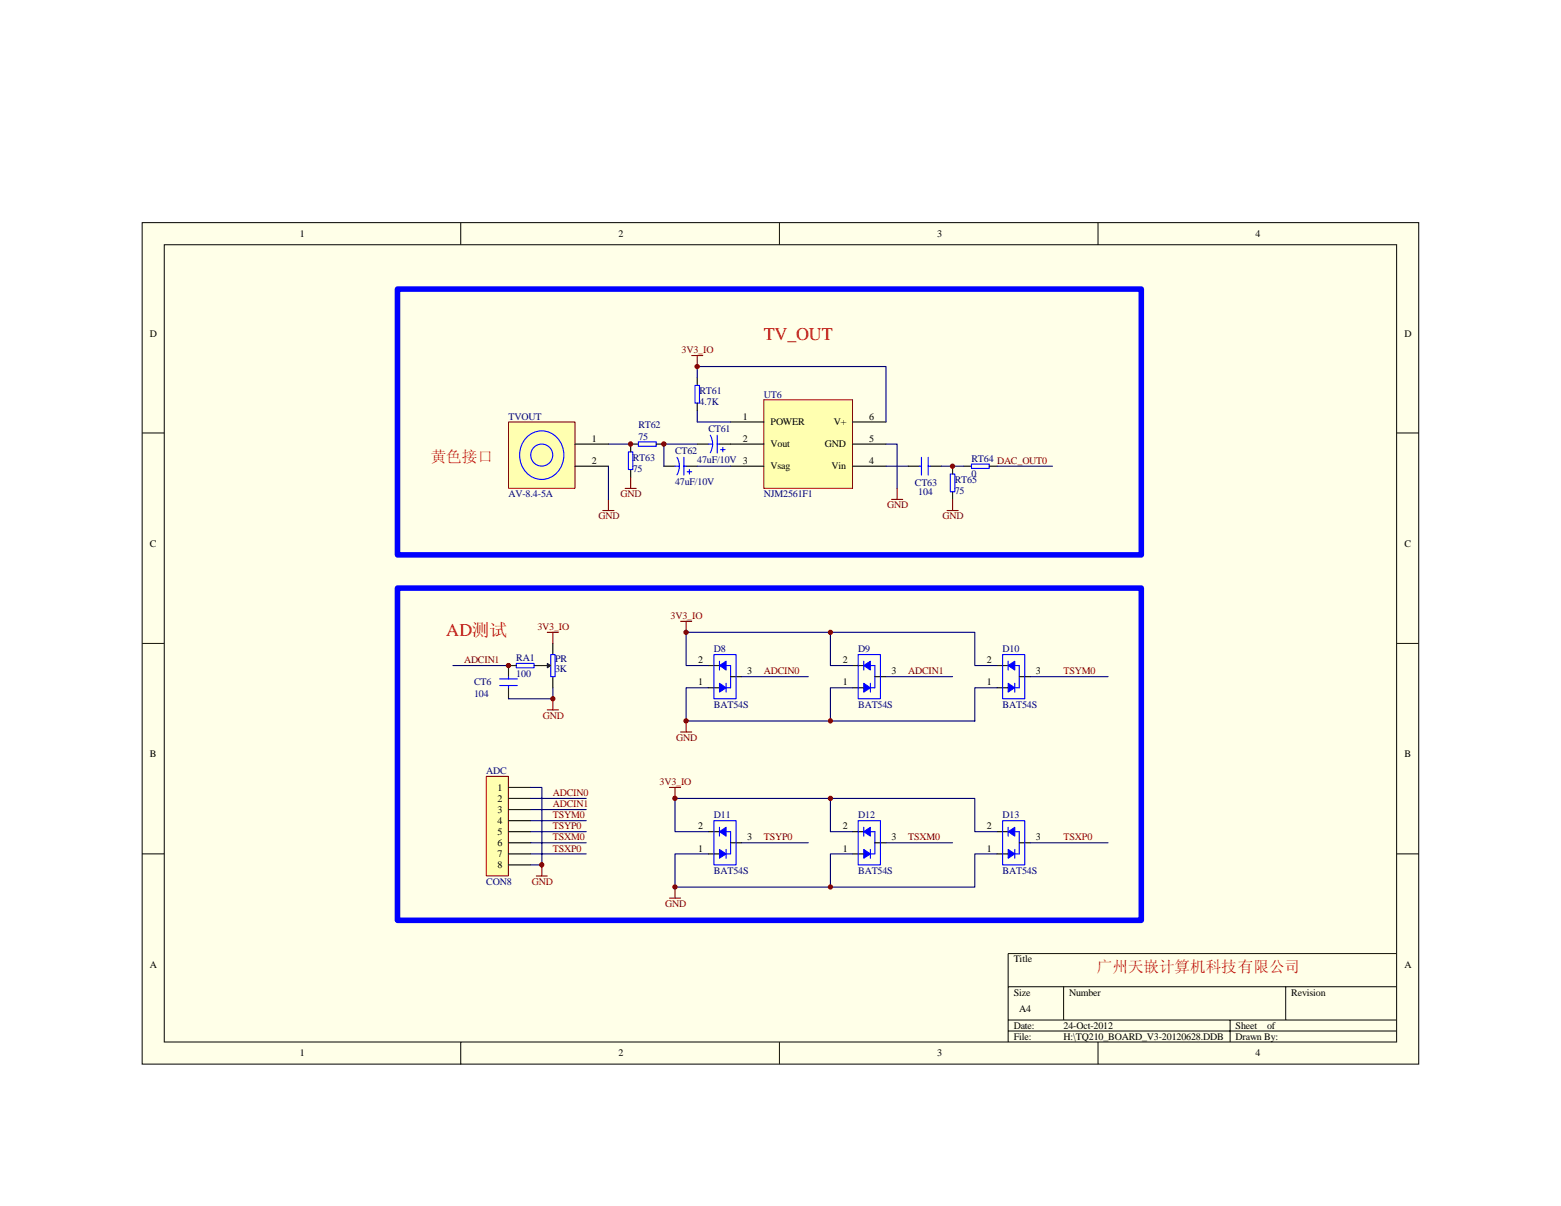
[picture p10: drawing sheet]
<svg xmlns="http://www.w3.org/2000/svg" width="279mm" height="216mm" viewBox="0 0 279 216" stroke-linecap="round" stroke-linejoin="round" font-family="sans-serif">
<path d="M25.4 39.9h228.5v150.6h-228.5z" fill="#ffffe8"/>
<g fill="none" stroke="#000" stroke-width=".18">
<path d="M25.4 39.9h228.5v150.6h-228.5zM82.5 39.9v3.9M139.5 39.9v3.9M196.5 39.9v3.9M29.4 43.8h220.6v142.7h-220.6zM25.4 77.5h4M250 77.5h4M25.4 115.2h4M250 115.2h4M25.4 152.9h4M250 152.9h4M180.4 176.7h69.6"/>
<path d="M190.4 176.7v5.9M230.1 176.7v5.9M250 170.7h-69.6v15.9M82.5 186.6v3.9M139.5 186.6v3.9M180.4 182.6h69.6M180.4 184.6h69.6M196.5 186.6v3.9M220.2 182.6v4"/>
</g>
<path d="M136.7 71.6h15.9v15.8h-15.9z" fill="#ffffb0"/>
<path d="M136.7 71.6h15.9v15.8h-15.9z" fill="none" stroke="#800000" stroke-width=".18"/>
<g fill="none" stroke="#000" stroke-width=".2">
<path d="M114.3 79.5h-1.4v1.4M117.5 79.5h1.3M124.8 79.5h2M124.8 67.6v1.4M124.8 72.2v1.4M128.8 79.5h7.9M130.8 75.5h5.9M152.6 75.5h6M152.6 79.5h6M112.9 84.1v1.3M118.8 83.5h2M122.8 83.5h2"/>
<path d="M130.8 83.5h5.9M152.6 83.5h6M162.6 83.5h1.9M166.5 83.5h2M170.5 83.5v1.4M170.5 88v1.4M172.5 83.5h1.4M177.1 83.5h1.4"/>
</g>
<g fill="none" stroke="#00f" stroke-width=".2">
<path d="M114.3 79.1h3.2v.8h-3.2zM124.4 69h.8v3.2h-.8zM126.8 79.5h.8M127.1 77.9a3.1 3.1 0 0 1 0 3.1M128.4 77.9v3.2M128.4 79.5h.4M112.5 80.9h.8v3.2h-.8zM120.8 83.5h.8M121.2 81.9a3.1 3.1 0 0 1 0 3.1M122.4 81.9v3.1M122.4 83.5h.4M123 84.5h.8"/>
<path d="M123.4 84.1v.8M129 80.5h.8M129.4 80.1v.8M164.5 83.5h.4M164.9 81.9v3.1M166.1 83.5h.4M166.1 81.9v3.1M170.1 84.9h.8v3.1h-.8zM173.9 83.1h3.2v.8h-3.2z"/>
</g>
<path d="M123.8 63.6h2M124.8 63.6v2M107.9 91.4h2M108.9 89.4v2M111.9 87.4h2M112.9 85.4v2M159.6 89.4h2M160.6 87.4v2M169.5 91.4h2M170.5 89.4v2" fill="none" stroke="#800000" stroke-width=".2"/>
<path d="M108.9 79.5h4M124.8 79.5h-6v4M124.8 67.6v-2h33.8v9.9M124.8 73.6v1.9h6M158.6 79.5h2v7.9M124.8 83.5h6M158.6 83.5h4M168.5 83.5h4M178.5 83.5h9.9" fill="none" stroke="#000080" stroke-width=".2"/>
<path d="M91 75.6h11.9v11.8h-11.9z" fill="#ffffb0"/>
<path d="M91 75.5h11.9v11.9h-11.9z" fill="none" stroke="#800000" stroke-width=".18"/>
<g fill="none" stroke="#00f" stroke-width=".2">
<path d="M94.4 78.2a3.9 3.9 0 0 1 4-.8 3.9 3.9 0 0 1 2.5 3.3 4.1 4.1 0 0 1-5.3 4.9 4.6 4.6 0 0 1-1.2-7.4zM98.6 117.2h.8v3.9h-.8z"/>
<circle cx="97" cy="81.5" r="1.97"/>
</g>
<path d="M102.9 79.5h6M102.9 83.5h6M97 119.1h1M99 115.2v2M99 121.1v2" fill="none" stroke="#000" stroke-width=".2"/>
<path d="M108.9 83.5v5.9" fill="none" stroke="#000080" stroke-width=".2"/>
<path d="M98 118.8l.6 .3-.6 .4z" fill="#183e00" stroke="#001b31" stroke-width=".18"/>
<path d="M92.4 119.1h-1.4v2M95.6 119.1h1.4M91 123.1v2" fill="none" stroke="#000" stroke-width=".2"/>
<path d="M92.4 118.8h3.2v.7h-3.2zM89.4 121.5h3.2M89.4 122.7h3.2M91 121.1v.4M91 122.7v.4" fill="none" stroke="#00f" stroke-width=".2"/>
<path d="M81.1 119.1h9.9M99 123.1v2h-8" fill="none" stroke="#000080" stroke-width=".2"/>
<path d="M98 113.2h1.9M99 113.2v2M98 127.1h1.9M99 125.1v2" fill="none" stroke="#800000" stroke-width=".2"/>
<path d="M87.1 139h3.9v17.8h-3.9z" fill="#ffffb0"/>
<path d="M87 139h4v17.8h-4z" fill="none" stroke="#800000" stroke-width=".18"/>
<g fill="none" stroke="#000" stroke-width=".2">
<path d="M126.8 119.1h2M152.6 119.1h2M178.5 119.1h1.9M126.8 123.1h2M130.8 121.1h1.9M152.6 123.1h2M156.6 121.1h2M178.5 123.1h1.9M182.4 121.1h2M91 141h4M91 142.9h4M91 144.9h4"/>
<path d="M91 146.9h4M91 148.9h4M91 150.9h4M91 152.9h4M91 154.8h4M126.8 148.9h2M126.8 152.9h2M130.8 150.9h1.9M152.6 148.9h2M152.6 152.9h2M156.6 150.9h2M178.5 148.9h1.9"/>
<path d="M178.5 152.9h1.9M182.4 150.9h2"/>
</g>
<g fill="none" stroke="#000080" stroke-width=".2">
<path d="M126.8 119.1h-4v-5.9h51.7v5.9h4M148.6 113.2v5.9h4M126.8 123.1h-4v6h51.7v-6h4M132.7 121.1h12M152.6 123.1h-4v6M158.6 121.1h11.9M184.4 121.1h13.9M95 141h2v13.8h-2M95 142.9h9.9M95 144.9h9.9M95 146.9h9.9M95 148.9h9.9"/>
<path d="M95 150.9h9.9M95 152.9h9.9M126.8 148.9h-6v-6h53.7v6h4M126.8 152.9h-6v5.9h53.7v-5.9h4M132.7 150.9h12M148.6 142.9v6h4M152.6 152.9h-4v5.9M158.6 150.9h11.9M184.4 150.9h13.9"/>
</g>
<path d="M121.8 111.2h2M122.8 111.2v2M121.8 131h2M122.8 129.1v1.9M96 156.8h2M97 154.8v2M119.8 141h2M120.8 141v1.9M120.8 158.8v2M119.8 160.8h2" fill="none" stroke="#800000" stroke-width=".2"/>
<g fill="#00f" stroke="#00f" stroke-width=".18">
<path d="M128.8 122.3l1.2 .8-1.2 .8z"/>
<path d="M128.8 119.1l1.2-.7v1.6z"/>
<path d="M154.6 122.3l1.2 .8-1.2 .8z"/>
<path d="M154.6 119.1l1.2-.7v1.6z"/>
<path d="M180.4 122.3l1.2 .8-1.2 .8z"/>
<path d="M180.4 119.1l1.2-.7v1.6z"/>
<path d="M128.8 152.1l1.2 .8-1.2 .7z"/>
<path d="M128.8 148.9l1.2-.8v1.6z"/>
<path d="M154.6 152.1l1.2 .8-1.2 .7z"/>
<path d="M154.6 148.9l1.2-.8v1.6z"/>
<path d="M180.4 152.1l1.2 .8-1.2 .7z"/>
<path d="M180.4 148.9l1.2-.8v1.6z"/>
</g>
<g fill="none" stroke="#00f" stroke-width=".2">
<path d="M127.8 117.2h3.9v7.9h-3.9zM128.8 119.1h2v4h-2M128.8 118.4v1.6M153.6 117.2h4v7.9h-4zM154.6 119.1h2v4h-2M154.6 118.4v1.6M179.5 117.2h3.9v7.9h-3.9zM180.4 119.1h2v4h-2M180.4 118.4v1.6M130 122.3v1.6M155.8 122.3v1.6M181.6 122.3v1.6"/>
<path d="M127.8 146.9h3.9v7.9h-3.9zM128.8 148.9h2v4h-2M128.8 148.1v1.6M130 152.1v1.5M153.6 146.9h4v7.9h-4zM154.6 148.9h2v4h-2M154.6 148.1v1.6M155.8 152.1v1.5M179.5 146.9h3.9v7.9h-3.9zM180.4 148.9h2v4h-2M180.4 148.1v1.6M181.6 152.1v1.5"/>
</g>
<g fill="#800000" stroke="#800000" stroke-width=".18">
<circle cx="99" cy="125.1" r=".38"/>
<circle cx="122.8" cy="129.1" r=".39"/>
<circle cx="148.6" cy="129.1" r=".38"/>
<circle cx="122.8" cy="113.2" r=".39"/>
<circle cx="148.6" cy="113.2" r=".38"/>
<circle cx="124.8" cy="65.6" r=".39"/>
<circle cx="118.8" cy="79.5" r=".39"/>
<circle cx="112.9" cy="79.5" r=".39"/>
<circle cx="170.5" cy="83.5" r=".39"/>
<circle cx="120.8" cy="142.9" r=".39"/>
<circle cx="148.6" cy="142.9" r=".39"/>
<circle cx="120.8" cy="158.8" r=".39"/>
<circle cx="148.6" cy="158.8" r=".38"/>
<circle cx="97" cy="154.8" r=".39"/>
<circle cx="91" cy="119.1" r=".39"/>
</g>
<path d="M71.1 51.8h133.2v47.5h-133.2zM71.1 105.3h133.2v59.5h-133.2z" fill="none" stroke="#00f" stroke-width=".99"/>
<g font-size="3.2" fill="#f00">
<text x="136.7" y="60.9">TV_OUT</text>
<text x="79.9" y="113.8">AD测试</text>
</g>
<g font-size="2.8" fill="#f00">
<text x="77.1" y="82.8">黄色接口</text>
<text x="196.3" y="174">广州天嵌计算机科技有限公司</text>
</g>
<g font-size="1.8">
<text x="53.7" y="42.4">1</text>
<text x="110.7" y="42.4">2</text>
<text x="167.7" y="42.4">3</text>
<text x="224.7" y="42.4">4</text>
<text x="26.8" y="60.3">D</text>
<text x="251.4" y="60.3">D</text>
<text x="132.9" y="75.1">1</text>
<text x="137.9" y="76.1">POWER</text>
<text x="149.2" y="76.1">V+</text>
<text x="155.6" y="75.1">6</text>
<text x="105.9" y="79.1">1</text>
<text x="105.9" y="83.1">2</text>
<text x="132.9" y="79.1">2</text>
<text x="137.9" y="80.1">Vout</text>
<text x="147.7" y="80.1">GND</text>
<text x="155.6" y="79.1">5</text>
<text x="155.6" y="83.1">4</text>
<text x="137.9" y="84">Vsag</text>
<text x="148.8" y="84">Vin</text>
<text x="26.8" y="97.9">C</text>
<text x="251.4" y="97.9">C</text>
<text x="125" y="118.7">2</text>
<text x="150.8" y="118.7">2</text>
<text x="176.7" y="118.7">2</text>
<text x="125" y="122.7">1</text>
<text x="133.7" y="120.7">3</text>
<text x="150.8" y="122.7">1</text>
<text x="159.6" y="120.7">3</text>
<text x="176.7" y="122.7">1</text>
<text x="185.4" y="120.7">3</text>
<text x="26.8" y="135.6">B</text>
<text x="251.4" y="135.6">B</text>
<text x="89" y="141.5">1</text>
<text x="89" y="143.5">2</text>
<text x="89" y="145.5">3</text>
<text x="89" y="147.5">4</text>
<text x="89" y="149.5">5</text>
<text x="125" y="148.5">2</text>
<text x="150.8" y="148.5">2</text>
<text x="176.7" y="148.5">2</text>
<text x="89" y="151.4">6</text>
<text x="89" y="153.4">7</text>
<text x="89" y="155.4">8</text>
<text x="125" y="152.4">1</text>
<text x="133.7" y="150.5">3</text>
<text x="150.8" y="152.4">1</text>
<text x="159.6" y="150.5">3</text>
<text x="176.7" y="152.4">1</text>
<text x="185.4" y="150.5">3</text>
<text x="26.8" y="173.2">A</text>
<text x="181.4" y="172.3">Title</text>
<text x="251.4" y="173.2">A</text>
<text x="181.4" y="178.2">Size</text>
<text x="191.4" y="178.2">Number</text>
<text x="231.1" y="178.2">Revision</text>
<text x="181.4" y="184.2">Date:</text>
<text x="182.4" y="181.2">A4</text>
<text x="190.4" y="184.2">24-Oct-2012</text>
<text x="221.2" y="184.2">Sheet</text>
<text x="226.8" y="184.2">of</text>
<text x="53.7" y="189.1">1</text>
<text x="110.7" y="189.1">2</text>
<text x="167.7" y="189.1">3</text>
<text x="181.4" y="186.1">File:</text>
<text x="190.4" y="186.1">H:\TQ210_BOARD_V3-20120628.DDB</text>
<text x="221.2" y="186.1">Drawn By:</text>
<text x="224.7" y="189.1">4</text>
</g>
<g font-size="1.8" fill="#800000">
<text x="122" y="63.2">3V3_IO</text>
<text x="111.1" y="89">GND</text>
<text x="107.1" y="93">GND</text>
<text x="158.8" y="91">GND</text>
<text x="168.7" y="93">GND</text>
<text x="96.2" y="112.8">3V3_IO</text>
<text x="120" y="110.8">3V3_IO</text>
<text x="83.1" y="118.7">ADCIN1</text>
<text x="136.7" y="120.7">ADCIN0</text>
<text x="162.6" y="120.7">ADCIN1</text>
<text x="190.4" y="120.7">TSYM0</text>
<text x="97.2" y="128.7">GND</text>
<text x="121" y="132.6">GND</text>
<text x="99" y="142.5">ADCIN0</text>
<text x="118" y="140.5">3V3_IO</text>
<text x="99" y="144.5">ADCIN1</text>
<text x="99" y="146.5">TSYM0</text>
<text x="99" y="148.5">TSYP0</text>
<text x="99" y="150.5">TSXM0</text>
<text x="99" y="152.4">TSXP0</text>
<text x="136.7" y="150.5">TSYP0</text>
<text x="162.6" y="150.5">TSXM0</text>
<text x="190.4" y="150.5">TSXP0</text>
<text x="95.2" y="158.4">GND</text>
<text x="119" y="162.3">GND</text>
</g>
<g font-size="1.8" fill="#000080">
<text x="125.2" y="70.6">RT61</text>
<text x="136.7" y="71.2">UT6</text>
<text x="91" y="75.1">TVOUT</text>
<text x="114.3" y="76.7">RT62</text>
<text x="125.2" y="72.5">4.7K</text>
<text x="126.8" y="77.3">CT61</text>
<text x="113.3" y="82.5">RT63</text>
<text x="114.3" y="78.7">75</text>
<text x="120.8" y="81.3">CT62</text>
<text x="124.8" y="82.8">47uF/10V 3</text>
<text x="173.9" y="82.7">RT64 DAC_OUT0</text>
<text x="91" y="89">AV-8.4-5A</text>
<text x="113.3" y="84.4">75</text>
<text x="120.8" y="86.8">47uF/10V</text>
<text x="136.7" y="89">NJM2561F1</text>
<text x="163.7" y="87">CT63</text>
<text x="164.3" y="88.6">104</text>
<text x="170.9" y="86.4">RT65</text>
<text x="170.9" y="88.4">75</text>
<text x="173.9" y="85.4">0</text>
<text x="92.4" y="118.3">RA1</text>
<text x="99.4" y="118.5">PR</text>
<text x="127.8" y="116.8">D8</text>
<text x="153.6" y="116.8">D9</text>
<text x="179.5" y="116.8">D10</text>
<text x="84.9" y="122.7">CT6</text>
<text x="84.9" y="124.7">104</text>
<text x="92.4" y="121.1">100</text>
<text x="99.4" y="120.3">3K</text>
<text x="127.8" y="126.7">BAT54S</text>
<text x="153.6" y="126.7">BAT54S</text>
<text x="179.5" y="126.7">BAT54S</text>
<text x="87" y="138.6">ADC</text>
<text x="127.8" y="146.5">D11</text>
<text x="153.6" y="146.5">D12</text>
<text x="179.5" y="146.5">D13</text>
<text x="87" y="158.4">CON8</text>
<text x="127.8" y="156.4">BAT54S</text>
<text x="153.6" y="156.4">BAT54S</text>
<text x="179.5" y="156.4">BAT54S</text>
</g>
</svg>
